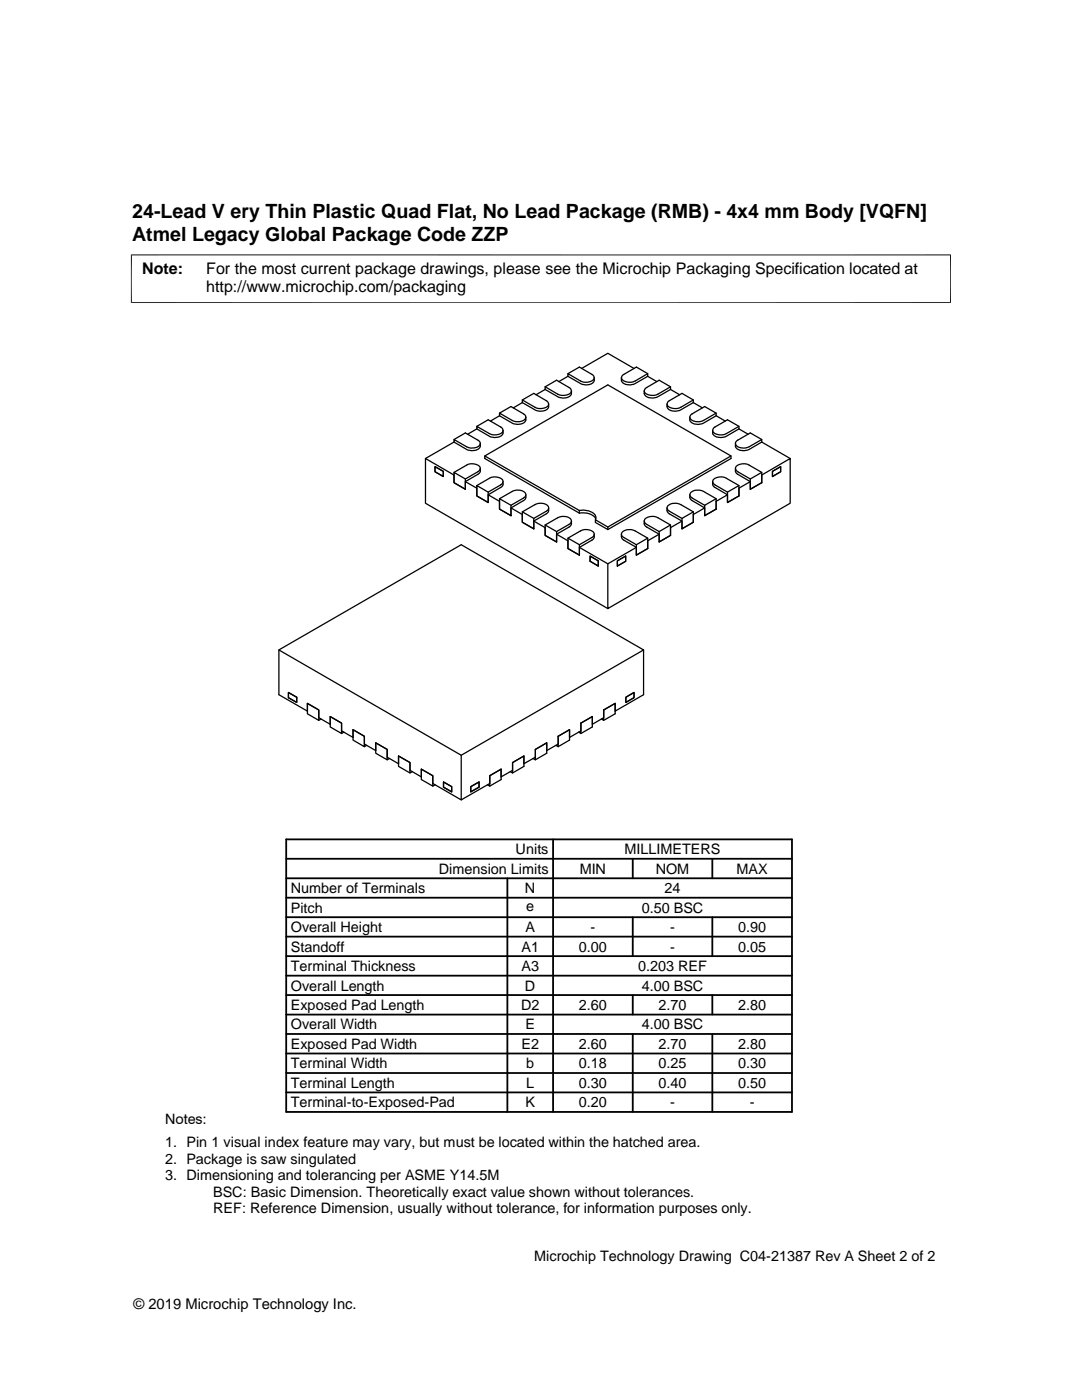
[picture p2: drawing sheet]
<svg xmlns="http://www.w3.org/2000/svg" width="216mm" height="279mm" viewBox="0 0 216 279" stroke-linecap="round" stroke-linejoin="round" font-family="sans-serif">
<g fill="none" stroke="#000" stroke-width=".25">
<path d="M104.2 79.8l2.3-1.3 2.7 1.6 .3 .5a1.27 1.27 0 0 1-1.5 .9l-1-.1-2.8-1.6v.5M108.8 77.7l-1.8 1.1M108.8 77.7l2.5 1.5a2.13 2.13 0 0 0 2.7-.5v-.7M108.8 77.2l2.3-1.3 2.6 1.6 .3 .4a1.27 1.27 0 0 1-1.5 1l-1.2-.2-2.5-1.5v.5M113.3 75.1l2.5 1.4a2.13 2.13 0 0 0 2.8-.4v-.7M113.3 75.1l-1.8 1.1M113.3 74.6l2.3-1.3 2.7 1.5 .3 .5a1.27 1.27 0 0 1-1.5 1l-1-.2-2.8-1.5v.5M116.1 73.5l5.2-3 5.2 3M129.2 75.1l1.9 1.1M129.2 75.1l-2.5 1.4a2.13 2.13 0 0 1-2.7-.4v-.7M129.2 74.6l-2.5 1.4a2.33 2.33 0 0 1-2.6-.3l-.1-.4 .3-.5 2.7-1.5 2.2 1.3v.5M133.8 77.7l1.8 1.1"/>
<path d="M133.8 77.7l-2.5 1.5a2.13 2.13 0 0 1-2.7-.5l-.1-.7M133.8 77.2l-2.5 1.5a2.35 2.35 0 0 1-2.7-.4v-.4l.2-.4 2.7-1.6 2.3 1.3v.5M138.3 79.8l-2.5 1.5a2.37 2.37 0 0 1-2.6-.4l-.1-.3 .3-.5 2.7-1.6 2.2 1.3v.5M86.8 93.1l1.7 1v1l-1.7-1zM90.6 88.2l-5.7 3.3M90.6 88.2l2.5 1.5a2.15 2.15 0 0 0 2.7-.5v-.7M90.6 94.3l2.5-1.5a2.27 2.27 0 0 1 2.7 .4v.4l-.3 .4-2.6 1.6v2M90.6 87.7l2.3-1.3 2.5 1.4a.76 .76 0 0 1 .4 .9 .76 .76 0 0 1-.8 .6l-1.1 .1-.6-.1-2.7-1.6v.5M92.9 96.1l2.2 1.3v1.6l2.3 1.3M92.9 97.6l-2.3-1.3v-1.5l-5.7-3.3v8.9l36.4 21.1M92.9 95.6l-2.3-1.3v2l2.3 1.3M95.1 85.6l2.5 1.5a2.14 2.14 0 0 0 2.8-.5v-.7"/>
<path d="M95.1 85.6l-1.8 1.1M95.1 85.1l2.3-1.3 2.7 1.5 .3 .5a1.26 1.26 0 0 1-1.5 1l-1-.2-2.8-1.5v.5M95.1 96.9l2.5-1.4a2.28 2.28 0 0 1 2.7 .3l.1 .4-.3 .4-2.7 1.6v2.1M95.8 93.5v.6l-.3 .5-2.6 1.5v1.5M96.7 91l18.9 10.9v.5l-18.9-10.9zM96.7 91l24.6-14.2 24.6 14.2v.5l-24.6 14.2-2.5-1.4v-.6l2.5 1.5M97.4 98.7l2.3 1.4v1.5l2.3 1.3M97.4 98.2l-2.3-1.3v2.1l2.3 1.3M99.7 83l-1.8 1M99.7 83l2.5 1.4a2.14 2.14 0 0 0 2.7-.5v-.7M99.7 99.5l2.5-1.4a2.13 2.13 0 0 1 2.7 .5 .77 .77 0 0 1-.4 .8l-2.5 1.4v2.1M99.7 82.4l2.3-1.3 2.5 1.5a.76 .76 0 0 1 .4 .9 .76 .76 0 0 1-.8 .6l-.7 .1-1-.2-2.7-1.6v.6"/>
<path d="M100.4 96.1v.7l-.3 .4-2.7 1.5v1.6M104.2 80.3l2.5 1.5a2.11 2.11 0 0 0 2.8-.5v-.7M104.2 80.3l-1.8 1.1M104.9 98.7v.7l-.3 .4-2.6 1.6v1.5M137.6 98.7l.2 1 2.8 1.7v1.5l2.3-1.3M138.3 80.3l1.9 1.1M138.3 80.3l-2.5 1.5a2.13 2.13 0 0 1-2.7-.5v-.7M142.2 96.1v.7l.3 .4 2.7 1.5v1.6l2.2-1.3M142.9 83l1.8 1M142.9 83l-2.5 1.4a2.17 2.17 0 0 1-2.7-.5l-.1-.7M142.9 82.4l-2.5 1.5a2.04 2.04 0 0 1-2.7-.5v-.4l.2-.3 2.7-1.6 2.3 1.3v.6M142.9 99.5l-2.3 1.3v2.1l2.3-1.3"/>
<path d="M145.2 98.7l-2.3 1.4v1.5M145.2 98.2l-2.5-1.4-.5-.6a1.27 1.27 0 0 1 1.5-1l1 .1 2.7 1.6v2.1M145.9 91l-24.6 14.2v.5M146.7 93.5l.1 .6 .2 .5 2.7 1.5v1.5l2.3-1.3M147.4 85.6l1.9 1.1M147.4 85.6l-2.5 1.5a2.17 2.17 0 0 1-2.7-.5v-.7M147.4 96.9l-2.2 1.3v2.1l2.2-1.3M147.4 85.1l-2.5 1.4a2.34 2.34 0 0 1-2.6-.3l-.1-.4 .3-.5 2.7-1.5 2.2 1.3v.5M149.7 96.1l-2.3 1.3v1.6M149.7 95.6l-2.5-1.5-.4-.6a1.27 1.27 0 0 1 1.4-.9l1.1 .1 2.7 1.6v2M152 88.2l5.7 3.3M152 96.3v-1.5l5.7-3.3v8.9l-36.4 21.1v-9l5.7-3.3"/>
<path d="M152 88.2l-2.5 1.5a2.17 2.17 0 0 1-2.7-.5l-.1-.7M152 87.7l-2.5 1.5a2.19 2.19 0 0 1-2.7-.5 .71 .71 0 0 1 .4-.9l2.5-1.4 2.3 1.3v.5M152 94.3l-2.3 1.3v2l2.3-1.3M154.1 94.1l1.7-1v1l-1.7 1zM102 101.4l2.2 1.3v1.5l2.3 1.3M102 100.8l-2.3-1.3v2.1l2.3 1.3M104.2 102.2l2.5-1.5a2.13 2.13 0 0 1 2.7 .5 .77 .77 0 0 1-.4 .8l-2.5 1.5v2M106.5 104l2.3 1.3v1.5l2.3 1.4M106.5 103.5l-2.3-1.3v2l2.3 1.3M108.8 104.8l2.5-1.5a2.15 2.15 0 0 1 2.7 .5 .74 .74 0 0 1-.4 .8l-2.5 1.5v2.1M109.5 101.4v.6l-.3 .4-2.7 1.6v1.5M111.1 106.6l2.2 1.3v1.6l2.3 1.3"/>
<path d="M111.1 106.1l-2.3-1.3v2l2.3 1.4M113.3 107.4l2.5-1.4a2.28 2.28 0 0 1 2.7 .3l.1 .4-.3 .4-2.7 1.6v2.1M114 104v.6l-.3 .5-2.6 1.5v1.6M115.6 102.4a3 3 0 0 1 3.3 1.2M115.6 101.9l.4-.1a2.94 2.94 0 0 1 2.9 1.2l-.1 .7M115.6 109.2l5.7 3.3M115.6 108.7l-2.3-1.3v2.1l2.3 1.3M118.6 106.6l-.2 1-2.8 1.6v1.6M119.4 111.9v1.1l-1.6-1M119.4 111.9l-1.6-.9v1M124 106.6v.7l.3 .4 2.7 1.5v1.6l2.2-1.3M124.8 111v1l-1.6 1"/>
<path d="M124.8 111l-1.6 .9v1.1M127 108.7l-2.5-1.4a.76 .76 0 0 1-.5-.9 .76 .76 0 0 1 .8-.6l.7-.1 1 .2 2.7 1.5v2.1M128.5 104l.1 .7 .2 .3 2.7 1.6v1.6l2.3-1.4M129.2 107.4l-2.2 1.3v2.1l2.2-1.3M131.5 106.6l-2.3 1.3v1.6M131.5 106.1l-2.7-1.6-.2-.4a1.25 1.25 0 0 1 1.4-1l1.1 .1 2.7 1.6v2M133.1 101.4v.7l.3 .3 2.7 1.6v1.5l2.2-1.3M133.8 104.8l-2.3 1.3v2.1l2.3-1.4M136.1 104l-2.3 1.3v1.5M136.1 103.5l-2.5-1.5a.78 .78 0 0 1-.5-.9 .78 .78 0 0 1 .8-.6l.7-.1 1 .2 2.7 1.6v2M138.3 102.2l-2.2 1.3v2l2.2-1.3M140.6 101.4l-2.3 1.3v1.5"/>
<path d="M140.6 100.8l-2.5-1.4a.78 .78 0 0 1-.4-.9 .78 .78 0 0 1 .8-.6l.7-.1 1 .2 2.7 1.5v2.1M55.6 129.7l36.4 21v8.9l-5.6-3.2v-1.6l-2.3-1.3v1.5l-2.3-1.3v-1.5l-2.3-1.3v1.5l-2.2-1.3v-1.5l-2.3-1.3v1.5l-2.3-1.3v-1.6l-2.3-1.3v1.6l-2.2-1.3v-1.6l-2.3-1.3v1.5l-2.3-1.3v-1.5l-2.3-1.3v1.5l-5.7-3.3v-8.9l36.4-21 36.4 21-36.4 21M57.6 138.2l1.6 .9v1.1l-1.6-1zM124.9 139.1l1.6-.9v1l-1.6 1zM128.4 129.7v8.9l-5.7 3.3v-1.5l-2.2 1.3M61.3 140.4l2.3 1.3v2.1l-2.3-1.3zM64.1 143.5l-.5 .3M65.9 143l2.3 1.3v2.1l-2.3-1.3zM68.6 146.1l-.4 .3M70.4 145.6l2.3 1.3v2.1l-2.3-1.3zM73.2 148.8l-.5 .2M75 148.3l2.3 1.3v2l-2.3-1.3z"/>
<path d="M77.7 151.4l-.4 .2M79.5 150.9l2.3 1.3v2.1l-2.3-1.3zM82.3 154l-.5 .3M84.1 153.5l2.3 1.3v2.1l-2.3-1.3zM86.8 156.6l-.4 .3M88.5 156.1l1.6 .9v1l-1.6-.9zM93.9 157l1.7-.9v1l-1.7 .9zM97.7 154.8l2.3-1.3v2.1l-2.3 1.3M97.7 154.8v2.1l-.4-.3M97.7 154.8v1.6l-5.7 3.2M102.3 152.2l2.2-1.3v2.1l-2.2 1.3M102.3 152.2v2.1l-.5-.3"/>
<path d="M102.3 152.2v1.5l-2.3 1.3v-1.5l-2.3 1.3M106.8 149.6l2.3-1.3v2l-2.3 1.3M106.8 149.6v2l-.4-.2M106.8 149.6v1.5l-2.3 1.3v-1.5l-2.2 1.3M111.4 146.9l2.2-1.3v2.1l-2.2 1.3M111.4 146.9v2.1l-.5-.2M111.4 146.9v1.6l-2.3 1.3v-1.5l-2.3 1.3M115.9 144.3l2.3-1.3v2.1l-2.3 1.3M115.9 144.3v2.1l-.4-.3M115.9 144.3v1.6l-2.3 1.3v-1.6l-2.2 1.3M120.5 141.7l2.2-1.3v2.1l-2.2 1.3M120.5 141.7v2.1l-.5-.3"/>
<path d="M120.5 141.7v1.5l-2.3 1.3v-1.5l-2.3 1.3"/>
</g>
<path d="M26.1 50.9h163.7M26.2 50.8v9.7M189.7 50.8v9.7M26.1 60.4h163.7" fill="none" stroke="#000" stroke-width=".2"/>
<g fill="none" stroke="#000" stroke-width=".36">
<path d="M57.1 179.2h100.9M57.1 175.3h100.9M57.1 171.4h100.9M57.1 167.5h100.9v54.4h-100.9zM101.2 175.3v46.6M110.4 167.5v54.4M126.3 171.4v3.9M142.1 171.4v3.9M57.1 186.9h100.9M57.1 183h100.9M57.1 198.6h100.9M57.1 194.7h100.9"/>
<path d="M57.1 190.8h100.9M126.3 183v7.8M126.3 198.6v3.9M142.1 183v7.8M142.1 198.6v3.9M57.1 214.1h100.9M57.1 206.4h100.9M57.1 202.5h100.9M57.1 210.2h100.9M57.1 218h100.9M126.3 206.4v15.5M142.1 206.4v15.5"/>
</g>
<g font-size="3.9">
<text x="26.4" y="43.5">24-Lead V ery Thin Plastic Quad Flat, No Lead Package (RMB) - 4x4 mm Body [VQFN]</text>
<text x="26.4" y="48">Atmel Legacy Global Package Code ZZP</text>
</g>
<g font-size="3.2">
<text x="28.4" y="54.6">Note:</text>
<text x="41.1" y="58.3">http://www.microchip.com/packaging</text>
<text x="41.1" y="54.6">For the most current package drawings, please see the Microchip Packaging Specification located at</text>
</g>
<g font-size="2.9">
<text x="102.9" y="170.5">Units</text>
<text x="124.6" y="170.5">MILLIMETERS</text>
<text x="58" y="178.2">Number of Terminals</text>
<text x="87.6" y="174.4">Dimension Limits</text>
<text x="104.8" y="178.2">N</text>
<text x="115.7" y="174.4">MIN</text>
<text x="130.8" y="174.4">NOM</text>
<text x="132.6" y="178.2">24</text>
<text x="147" y="174.4">MAX</text>
<text x="58" y="182.1">Pitch</text>
<text x="105" y="181.8">e</text>
<text x="128" y="182.1">0.50 BSC</text>
<text x="58" y="186">Overall Height</text>
<text x="58" y="189.9">Standoff</text>
<text x="104.1" y="189.9">A1</text>
<text x="104.8" y="186">A</text>
<text x="115.5" y="189.9">0.00</text>
<text x="117.8" y="186">-</text>
<text x="133.7" y="186">-</text>
<text x="133.7" y="189.9">-</text>
<text x="147.3" y="186">0.90</text>
<text x="147.3" y="189.9">0.05</text>
<text x="58" y="193.8">Terminal Thickness</text>
<text x="58" y="197.7">Overall Length</text>
<text x="104.1" y="193.8">A3</text>
<text x="104.8" y="197.7">D</text>
<text x="127.3" y="193.8">0.203 REF</text>
<text x="128" y="197.7">4.00 BSC</text>
<text x="58" y="201.6">Exposed Pad Length</text>
<text x="104" y="201.6">D2</text>
<text x="115.5" y="201.6">2.60</text>
<text x="131.4" y="201.6">2.70</text>
<text x="147.3" y="201.6">2.80</text>
<text x="58" y="205.4">Overall Width</text>
<text x="58" y="209.3">Exposed Pad Width</text>
<text x="104" y="209.3">E2</text>
<text x="104.8" y="205.4">E</text>
<text x="115.5" y="209.3">2.60</text>
<text x="128" y="205.4">4.00 BSC</text>
<text x="131.4" y="209.3">2.70</text>
<text x="147.3" y="209.3">2.80</text>
<text x="58" y="213.2">Terminal Width</text>
<text x="105" y="213.2">b</text>
<text x="115.5" y="213.2">0.18</text>
<text x="131.4" y="213.2">0.25</text>
<text x="147.3" y="213.2">0.30</text>
<text x="58" y="217.1">Terminal Length</text>
<text x="58" y="221">Terminal-to-Exposed-Pad</text>
<text x="104.8" y="221">K</text>
<text x="105" y="217.1">L</text>
<text x="115.5" y="217.1">0.30</text>
<text x="115.5" y="221">0.20</text>
<text x="131.4" y="217.1">0.40</text>
<text x="133.7" y="221">-</text>
<text x="147.3" y="217.1">0.50</text>
<text x="149.6" y="221">-</text>
<text x="32.9" y="224.3">Notes:</text>
<text x="32.9" y="228.9">1. Pin 1 visual index feature may vary, but must be located within the hatched area.</text>
<text x="32.9" y="232.2">2. Package is saw singulated</text>
<text x="32.9" y="235.5">3. Dimensioning and tolerancing per ASME Y14.5M</text>
<text x="42.5" y="238.8">BSC: Basic Dimension. Theoretically exact value shown without tolerances.</text>
<text x="42.5" y="242.2">REF: Reference Dimension, usually without tolerance, for information purposes only.</text>
<text x="106.6" y="251.7">Microchip Technology Drawing C04-21387 Rev A Sheet 2 of 2</text>
<text x="26.6" y="261.3">© 2019 Microchip Technology Inc.</text>
</g>
</svg>
